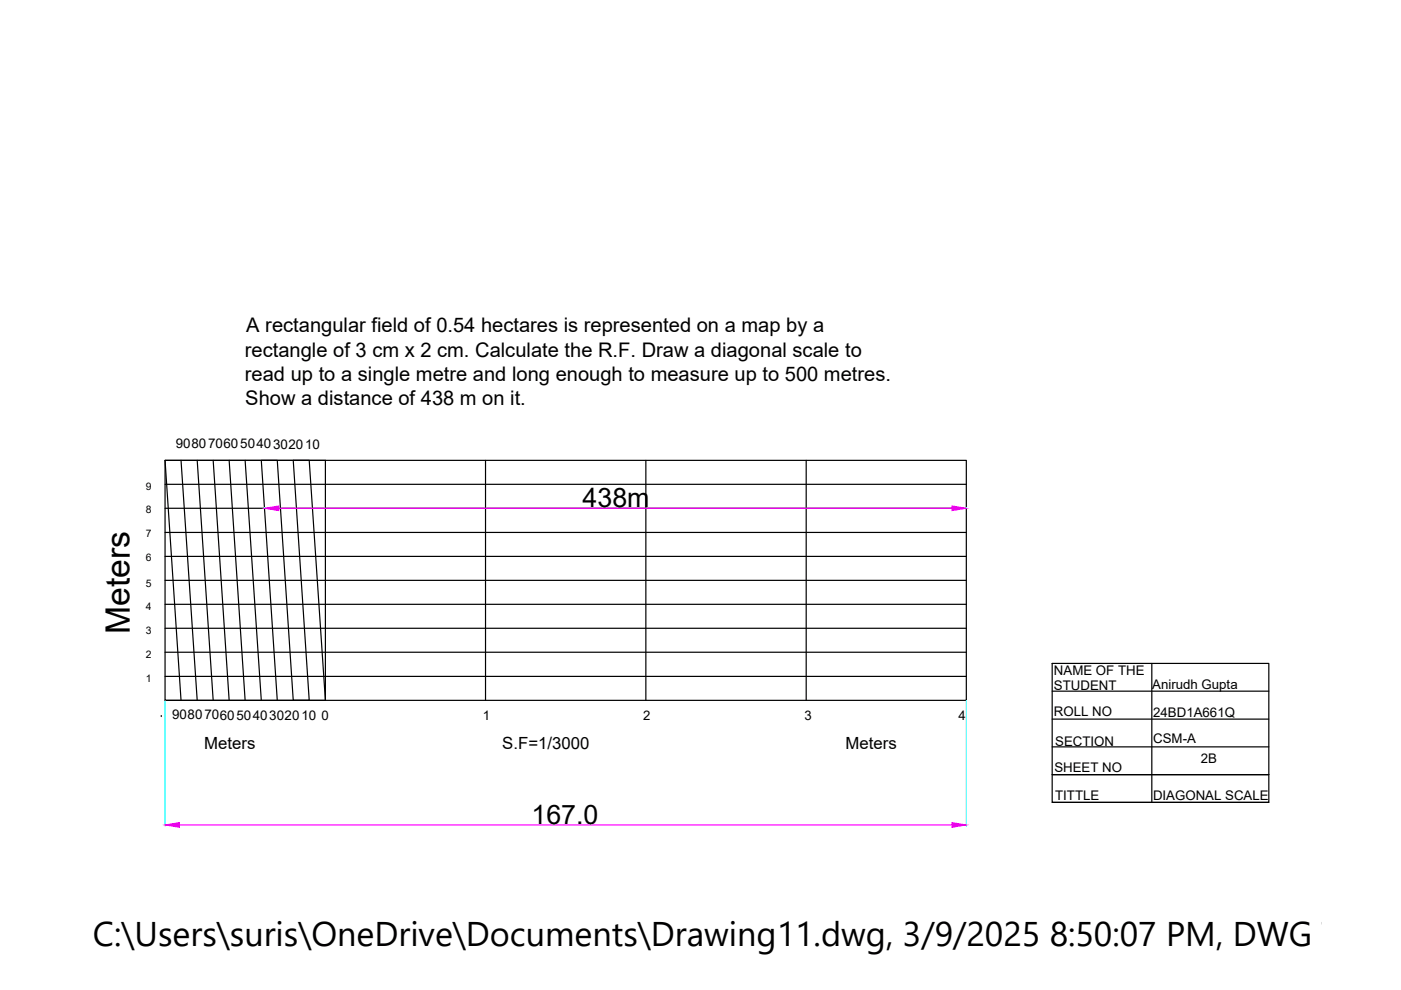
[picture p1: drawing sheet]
<svg xmlns="http://www.w3.org/2000/svg" width="297mm" height="210mm" viewBox="0 0 297 210" stroke-linecap="round" stroke-linejoin="round" font-family="sans-serif">
<!-- layer: 0 -->
<g fill="none" stroke="#000" stroke-width=".25">
<path d="M35 97.6h169.9v50.9h-169.9zM38.4 97.6l3.4 50.9M41.8 97.6l3.4 50.9M45.2 97.6l3.4 50.9M48.6 97.6l3.4 50.9M52 97.6l3.4 50.9M102.9 97.6v50.9M136.9 97.6v50.9M170.9 97.6v50.9M35 102.7h169.9M35 107.8h169.9M35 112.9h169.9"/>
<path d="M35 118h169.9M35 123h169.9M35 138.3h169.9M35 133.2h169.9M35 128.1h169.9M34.2 151.9h.1M35 148.5h34M35 143.4h169.9M38.4 148.5l-3.4-50.9h34v50.9M58.8 148.5l-3.4-50.9h3.4l3.4 50.9h3.4l-3.4-50.9h3.4l3.4 50.9M223.1 140.7h45.9v29.4h-45.9zM223.1 158.4h45.9"/>
<path d="M223.1 152.5h45.9M223.1 146.5h45.9M244.2 140.7v29.4M223.1 170.1h45.9M269 164.2h-45.9h45.9"/>
</g>
<path d="M56.1 107.6v.1M204.9 107.6v.1M35 148.5v26.6M204.9 148.5v26.6" fill="none" stroke="#0ff" stroke-width=".25"/>
<path d="M59.1 107.8h142.7M38 174.9h163.8" fill="none" stroke="#f0f" stroke-width=".25"/>
<g fill="#f0f" stroke="#f0f" stroke-width=".21">
<path d="M35 174.9l3-.5v1z"/>
<path d="M201.8 174.4l3.1 .5-3.1 .5z"/>
<path d="M56.1 107.8l3-.5v1z"/>
<path d="M201.8 107.3l3.1 .5-3.1 .5z"/>
</g>
<text font-size="7.3" x="19.7" y="200.6">C:\Users\suris\OneDrive\Documents\Drawing11.dwg, 3/9/2025 8:50:07 PM, DWG To PD</text>
<text font-size="7.1" x="27.5" y="134.5" transform="rotate(-90 27.5 134.5)">Meters</text>
<g font-size="5.7">
<text x="123.5" y="107.6">438m</text>
<text x="112.7" y="174.7">167.0</text>
</g>
<g font-size="4.3">
<text x="52.2" y="70.5">A rectangular field of 0.54 hectares is represented on a map by a</text>
<text x="51.9" y="75.6">rectangle of 3 cm x 2 cm. Calculate the R.F. Draw a diagonal scale to</text>
<text x="51.9" y="80.7">read up to a single metre and long enough to measure up to 500 metres.</text>
<text x="52" y="85.8">Show a distance of 438 m on it.</text>
</g>
<g font-size="3.6">
<text x="43.3" y="158.9">Meters</text>
<text x="106.5" y="158.9">S.F=1/3000</text>
<text x="179.3" y="158.9">Meters</text>
</g>
<g font-size="2.8">
<text x="37.3" y="94.9">908070605040302010</text>
<text x="223.5" y="143.1">NAME OF THE</text>
<text x="223.5" y="146.3">STUDENT</text>
<text x="244.3" y="146">Anirudh Gupta</text>
<text x="36.5" y="152.4">908070605040302010</text>
<text x="68.1" y="152.6">0</text>
<text x="102.3" y="152.6">1</text>
<text x="136.3" y="152.6">2</text>
<text x="170.5" y="152.6">3</text>
<text x="203.2" y="152.6">4</text>
<text x="223.4" y="151.9">ROLL NO</text>
<text x="244.5" y="151.9">24BD1A661Q</text>
<text x="223.7" y="158.1">SECTION</text>
<text x="244.5" y="157.5">CSM-A</text>
<text x="254.6" y="161.8">2B</text>
<text x="223.5" y="163.6">SHEET NO</text>
<text x="223.7" y="169.6">TITTLE</text>
<text x="244.5" y="169.7">DIAGONAL SCALE</text>
</g>
<g font-size="2.2">
<text x="30.9" y="104">9</text>
<text x="30.9" y="113.9">7</text>
<text x="30.9" y="108.7">8</text>
<text x="30.9" y="119">6</text>
<text x="30.9" y="124.4">5</text>
<text x="30.9" y="129.3">4</text>
<text x="30.9" y="134.5">3</text>
<text x="30.9" y="139.6">2</text>
<text x="30.9" y="144.6">1</text>
</g>
</svg>
